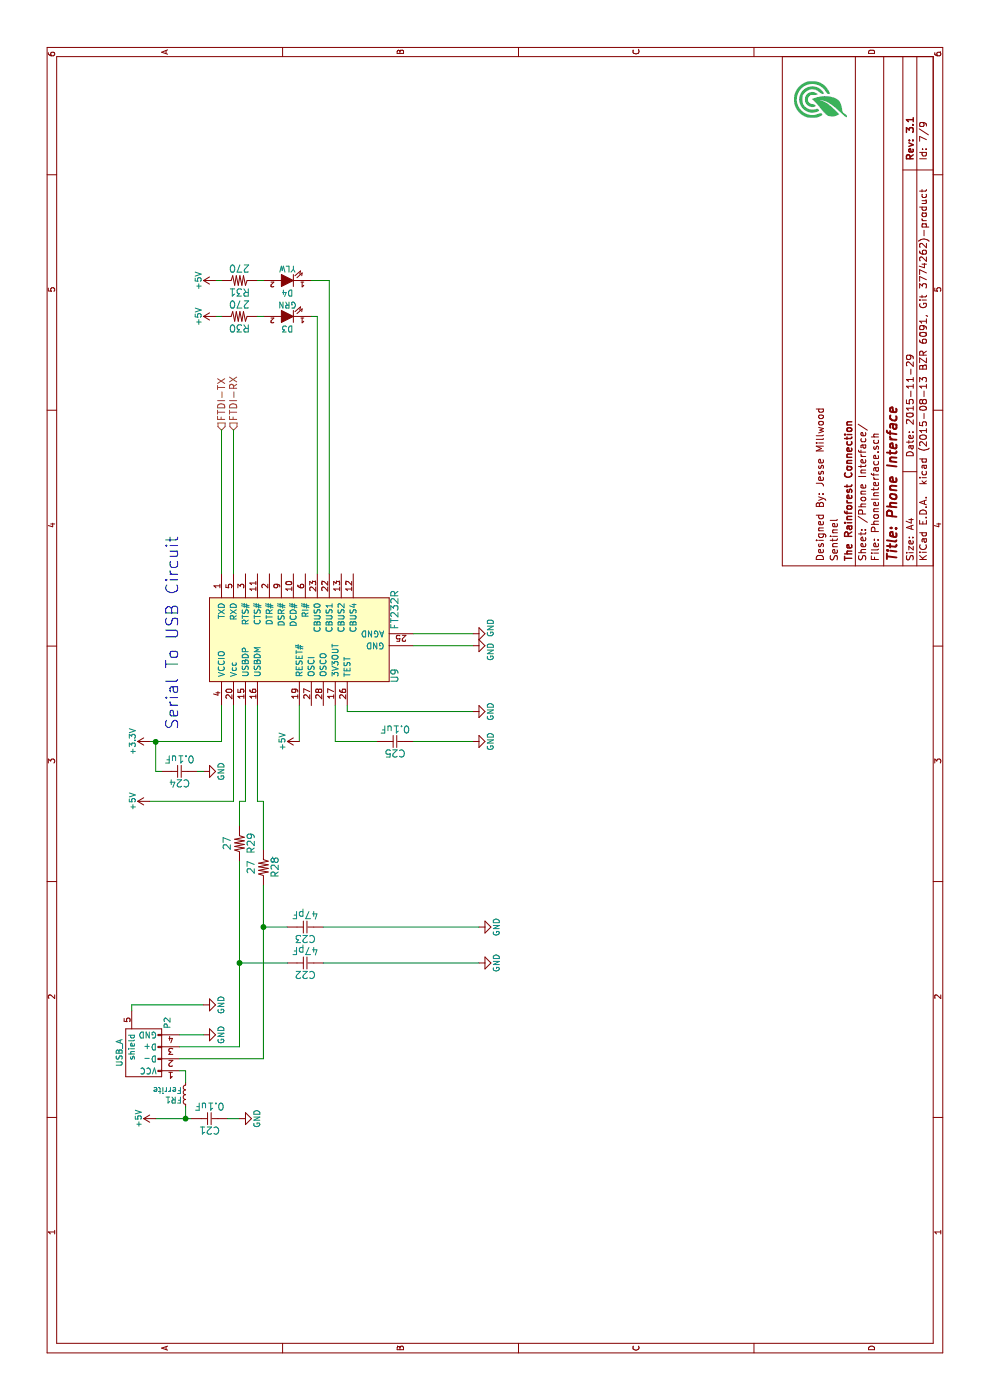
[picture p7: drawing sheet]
EESchema Schematic File Version 2
LIBS:power
LIBS:device
LIBS:transistors
LIBS:conn
LIBS:linear
LIBS:regul
LIBS:74xx
LIBS:cmos4000
LIBS:adc-dac
LIBS:memory
LIBS:xilinx
LIBS:microcontrollers
LIBS:dsp
LIBS:microchip
LIBS:analog_switches
LIBS:motorola
LIBS:texas
LIBS:intel
LIBS:audio
LIBS:interface
LIBS:digital-audio
LIBS:philips
LIBS:display
LIBS:cypress
LIBS:siliconi
LIBS:opto
LIBS:atmel
LIBS:contrib
LIBS:valves
LIBS:JICs
LIBS:Microcontrolers
LIBS:Jdevices
LIBS:JMech
LIBS:Mainboard-cache
EELAYER 25 0
EELAYER END
$Descr A4 11693 8268
encoding utf-8
Sheet 7 9
Title "Phone Interface"
Date "2015-11-29"
Rev "3.1"
Comp "The Rainforest Connection"
Comment1 "Sentinel"
Comment2 "Designed By: Jesse Millwood"
Comment3 ""
Comment4 ""
$EndDescr
Text HLabel 8100 1850 2    60   Input ~ 0
FTDI-TX
Text HLabel 8100 1950 2    60   Input ~ 0
FTDI-RX
Wire Wire Line
	6900 1850 8100 1850
Wire Wire Line
	6900 1950 8100 1950
Wire Wire Line
	6900 2750 9350 2750
Wire Wire Line
	6900 2650 9050 2650
$Comp
L LED D3
U 1 1
P 9050 2400
F 0 "D3" H 9050 2500 50  0000 C CNN
F 1 "GRN" H 9050 2300 50  0000 C CNN
F 2 "RFCx:LED-1208" H 9050 2400 60  0001 C CNN
F 3 "" H 9050 2400 60  0001 C CNN
F 4 "DigiKey" H 9050 2400 60  0001 C CNN "Distributor"
F 5 "350-2885-ND" H 9050 2400 60  0001 C CNN "Distributor #"
	1    9050 2400
	0    -1   -1   0   
$EndComp
$Comp
L LED D4
U 1 1
P 9350 2400
F 0 "D4" H 9350 2500 50  0000 C CNN
F 1 "YLW" H 9350 2300 50  0000 C CNN
F 2 "RFCx:LED-1208" H 9350 2400 60  0001 C CNN
F 3 "" H 9350 2400 60  0000 C CNN
F 4 "DigiKey" H 9350 2400 60  0001 C CNN "Distributor"
F 5 "511-1275-1-ND" H 9350 2400 60  0001 C CNN "Distributor #"
	1    9350 2400
	0    -1   -1   0   
$EndComp
Wire Wire Line
	9050 2650 9050 2600
Wire Wire Line
	9350 2750 9350 2600
$Comp
L Res R30
U 1 1
P 9050 2000
F 0 "R30" H 9050 1900 60  0000 C CNN
F 1 "270" H 9050 2100 60  0000 C CNN
F 2 "Resistors_SMD:R_0805_HandSoldering" H 9050 2000 60  0001 C CNN
F 3 "" H 9050 2000 60  0000 C CNN
F 4 "311-270CRCT-ND" H 9050 2000 60  0001 C CNN "Distributor #"
F 5 "DigiKey" H 9050 2000 60  0001 C CNN "Distributor"
	1    9050 2000
	0    1    1    0   
$EndComp
$Comp
L Res R31
U 1 1
P 9350 2000
F 0 "R31" H 9350 1900 60  0000 C CNN
F 1 "270" H 9350 2100 60  0000 C CNN
F 2 "Resistors_SMD:R_0805_HandSoldering" H 9350 2000 60  0001 C CNN
F 3 "" H 9350 2000 60  0000 C CNN
F 4 "311-270CRCT-ND" H 9350 2000 60  0001 C CNN "Distributor #"
F 5 "DigiKey" H 9350 2000 60  0001 C CNN "Distributor"
	1    9350 2000
	0    1    1    0   
$EndComp
Wire Wire Line
	9050 2200 9050 2150
Wire Wire Line
	9050 1850 9050 1800
Wire Wire Line
	9350 1850 9350 1800
Wire Wire Line
	9350 2150 9350 2200
$Comp
L Cap C23
U 1 1
P 3950 2550
F 0 "C23" H 3950 2450 60  0000 C CNN
F 1 "47pF" H 3950 2650 60  0000 C CNN
F 2 "Capacitors_SMD:C_0805_HandSoldering" H 3950 2550 60  0001 C CNN
F 3 "" H 3950 2550 60  0000 C CNN
F 4 "1276-1832-1-ND" H 3950 2550 60  0001 C CNN "Distributor #"
F 5 "DigiKey" H 3950 2550 60  0001 C CNN "Distributor"
	1    3950 2550
	0    1    1    0   
$EndComp
$Comp
L Cap C22
U 1 1
P 3650 2550
F 0 "C22" H 3650 2450 60  0000 C CNN
F 1 "47pF" H 3650 2650 60  0000 C CNN
F 2 "Capacitors_SMD:C_0805_HandSoldering" H 3650 2550 60  0001 C CNN
F 3 "" H 3650 2550 60  0000 C CNN
F 4 "1276-1832-1-ND" H 3650 2550 60  0001 C CNN "Distributor #"
F 5 "DigiKey" H 3650 2550 60  0001 C CNN "Distributor"
	1    3650 2550
	0    1    1    0   
$EndComp
$Comp
L Res R29
U 1 1
P 4650 2000
F 0 "R29" H 4650 1900 60  0000 C CNN
F 1 "27" H 4650 2100 60  0000 C CNN
F 2 "Resistors_SMD:R_0805_HandSoldering" H 4650 2000 60  0001 C CNN
F 3 "" H 4650 2000 60  0000 C CNN
F 4 "P27ACT-ND" H 4650 2000 60  0001 C CNN "Distributor #"
F 5 "DigiKey" H 4650 2000 60  0001 C CNN "Distributor"
	1    4650 2000
	1    0    0    -1  
$EndComp
$Comp
L Res R28
U 1 1
P 4450 2200
F 0 "R28" H 4450 2100 60  0000 C CNN
F 1 "27" H 4450 2300 60  0000 C CNN
F 2 "Resistors_SMD:R_0805_HandSoldering" H 4450 2200 60  0001 C CNN
F 3 "" H 4450 2200 60  0000 C CNN
F 4 "P27ACT-ND" H 4450 2200 60  0001 C CNN "Distributor #"
F 5 "DigiKey" H 4450 2200 60  0001 C CNN "Distributor"
	1    4450 2200
	1    0    0    -1  
$EndComp
Wire Wire Line
	2350 1300 2350 1600
$Comp
L +5V #PWR42
U 1 1
P 2350 1300
F 0 "#PWR42" H 2350 1150 50  0001 C CNN
F 1 "+5V" H 2350 1440 50  0000 C CNN
F 2 "" H 2350 1300 60  0000 C CNN
F 3 "" H 2350 1300 60  0000 C CNN
	1    2350 1300
	1    0    0    -1  
$EndComp
Text Notes 5600 1500 0    100  ~ 0
Serial To USB Circuit
$Comp
L USB_A P2
U 1 1
P 2950 1200
F 0 "P2" H 3150 1000 50  0000 C CNN
F 1 "USB_A" H 2900 1400 50  0000 C CNN
F 2 "Connect:USB_A" V 2900 1100 60  0001 C CNN
F 3 "" V 2900 1100 60  0000 C CNN
F 4 "DigiKey" H 2950 1200 60  0001 C CNN "Distributor"
F 5 "UE27AC54100-ND" H 2950 1200 60  0001 C CNN "Distributor #"
	1    2950 1200
	1    0    0    -1  
$EndComp
Wire Wire Line
	2750 1550 2750 1500
$Comp
L FT232R U9
U 1 1
P 6350 2400
F 0 "U9" H 6050 1500 60  0000 C CNN
F 1 "FT232R" H 6600 1500 60  0000 C CNN
F 2 "Housings_SSOP:SSOP-28_5.3x10.2mm_Pitch0.65mm" H 6350 2400 60  0001 C CNN
F 3 "" H 6350 2400 60  0000 C CNN
F 4 "DigiKey" H 6350 2400 60  0001 C CNN "Distributor"
F 5 "768-1007-1-ND" H 6350 2400 60  0001 C CNN "Distributor #"
	1    6350 2400
	1    0    0    -1  
$EndComp
Wire Wire Line
	5500 1850 5800 1850
Wire Wire Line
	5500 1250 5500 1850
$Comp
L +3.3V #PWR50
U 1 1
P 5500 1250
F 0 "#PWR50" H 5500 1100 50  0001 C CNN
F 1 "+3.3V" H 5500 1390 50  0000 C CNN
F 2 "" H 5500 1250 60  0000 C CNN
F 3 "" H 5500 1250 60  0000 C CNN
	1    5500 1250
	1    0    0    -1  
$EndComp
$Comp
L Cap C24
U 1 1
P 5250 1500
F 0 "C24" H 5250 1400 60  0000 C CNN
F 1 "0.1uF" H 5250 1600 60  0000 C CNN
F 2 "Capacitors_SMD:C_0805_HandSoldering" H 5250 1500 60  0001 C CNN
F 3 "" H 5250 1500 60  0000 C CNN
F 4 "DigiKey" H 5250 1500 60  0001 C CNN "Distributor"
F 5 "399-1167-1-ND" H 5250 1500 60  0001 C CNN "Distributor #"
	1    5250 1500
	0    1    1    0   
$EndComp
Wire Wire Line
	5250 1350 5250 1300
Wire Wire Line
	5250 1300 5500 1300
Connection ~ 5500 1300
$Comp
L GND #PWR49
U 1 1
P 5250 1700
F 0 "#PWR49" H 5250 1450 50  0001 C CNN
F 1 "GND" H 5250 1550 50  0000 C CNN
F 2 "" H 5250 1700 60  0000 C CNN
F 3 "" H 5250 1700 60  0000 C CNN
	1    5250 1700
	1    0    0    -1  
$EndComp
Wire Wire Line
	5250 1700 5250 1650
Wire Wire Line
	5800 1950 5000 1950
Wire Wire Line
	5000 1950 5000 1250
$Comp
L +5V #PWR48
U 1 1
P 5000 1250
F 0 "#PWR48" H 5000 1100 50  0001 C CNN
F 1 "+5V" H 5000 1390 50  0000 C CNN
F 2 "" H 5000 1250 60  0000 C CNN
F 3 "" H 5000 1250 60  0000 C CNN
	1    5000 1250
	1    0    0    -1  
$EndComp
Wire Wire Line
	2950 1500 2950 2000
Wire Wire Line
	2850 1500 2850 2200
$Comp
L Cap C21
U 1 1
P 2350 1750
F 0 "C21" H 2350 1650 60  0000 C CNN
F 1 "0.1uF" H 2350 1850 60  0000 C CNN
F 2 "Capacitors_SMD:C_0805_HandSoldering" H 2350 1750 60  0001 C CNN
F 3 "" H 2350 1750 60  0000 C CNN
F 4 "DigiKey" H 2350 1750 60  0001 C CNN "Distributor"
F 5 "399-1167-1-ND" H 2350 1750 60  0001 C CNN "Distributor #"
	1    2350 1750
	0    1    1    0   
$EndComp
Connection ~ 2350 1550
Wire Wire Line
	2350 1900 2350 2000
$Comp
L GND #PWR43
U 1 1
P 2350 2000
F 0 "#PWR43" H 2350 1750 50  0001 C CNN
F 1 "GND" H 2350 1850 50  0000 C CNN
F 2 "" H 2350 2000 60  0000 C CNN
F 3 "" H 2350 2000 60  0000 C CNN
	1    2350 2000
	1    0    0    -1  
$EndComp
$Comp
L GND #PWR44
U 1 1
P 3050 1700
F 0 "#PWR44" H 3050 1450 50  0001 C CNN
F 1 "GND" H 3050 1550 50  0000 C CNN
F 2 "" H 3050 1700 60  0000 C CNN
F 3 "" H 3050 1700 60  0000 C CNN
	1    3050 1700
	1    0    0    -1  
$EndComp
Wire Wire Line
	3050 1700 3050 1500
Wire Wire Line
	3250 1100 3300 1100
Wire Wire Line
	3300 1100 3300 1700
$Comp
L GND #PWR45
U 1 1
P 3300 1700
F 0 "#PWR45" H 3300 1450 50  0001 C CNN
F 1 "GND" H 3300 1550 50  0000 C CNN
F 2 "" H 3300 1700 60  0000 C CNN
F 3 "" H 3300 1700 60  0000 C CNN
	1    3300 1700
	1    0    0    -1  
$EndComp
Wire Wire Line
	6400 3450 6400 3950
Wire Wire Line
	6300 3450 6300 3950
$Comp
L GND #PWR54
U 1 1
P 6300 3950
F 0 "#PWR54" H 6300 3700 50  0001 C CNN
F 1 "GND" H 6250 3800 50  0000 C CNN
F 2 "" H 6300 3950 60  0000 C CNN
F 3 "" H 6300 3950 60  0000 C CNN
	1    6300 3950
	1    0    0    -1  
$EndComp
$Comp
L GND #PWR55
U 1 1
P 6400 3950
F 0 "#PWR55" H 6400 3700 50  0001 C CNN
F 1 "GND" H 6450 3800 50  0000 C CNN
F 2 "" H 6400 3950 60  0000 C CNN
F 3 "" H 6400 3950 60  0000 C CNN
	1    6400 3950
	1    0    0    -1  
$EndComp
Wire Wire Line
	5800 2900 5750 2900
Wire Wire Line
	5750 2900 5750 3950
$Comp
L GND #PWR53
U 1 1
P 5750 3950
F 0 "#PWR53" H 5750 3700 50  0001 C CNN
F 1 "GND" H 5750 3800 50  0000 C CNN
F 2 "" H 5750 3950 60  0000 C CNN
F 3 "" H 5750 3950 60  0000 C CNN
	1    5750 3950
	1    0    0    -1  
$EndComp
Wire Wire Line
	5800 2800 5500 2800
Wire Wire Line
	5500 2800 5500 3150
$Comp
L Cap C25
U 1 1
P 5500 3300
F 0 "C25" H 5500 3200 60  0000 C CNN
F 1 "0.1uF" H 5500 3400 60  0000 C CNN
F 2 "Capacitors_SMD:C_0805_HandSoldering" H 5500 3300 60  0001 C CNN
F 3 "" H 5500 3300 60  0000 C CNN
F 4 "DigiKey" H 5500 3300 60  0001 C CNN "Distributor"
F 5 "399-1167-1-ND" H 5500 3300 60  0001 C CNN "Distributor #"
	1    5500 3300
	0    1    1    0   
$EndComp
$Comp
L GND #PWR52
U 1 1
P 5500 3950
F 0 "#PWR52" H 5500 3700 50  0001 C CNN
F 1 "GND" H 5500 3800 50  0000 C CNN
F 2 "" H 5500 3950 60  0000 C CNN
F 3 "" H 5500 3950 60  0000 C CNN
	1    5500 3950
	1    0    0    -1  
$EndComp
Wire Wire Line
	5500 3950 5500 3450
$Comp
L L_Small FR1
U 1 1
P 2550 1550
F 0 "FR1" H 2580 1590 50  0000 L CNN
F 1 "Ferrite" H 2580 1510 50  0000 L CNN
F 2 "Resistors_SMD:R_0805_HandSoldering" H 2550 1550 60  0001 C CNN
F 3 "" H 2550 1550 60  0000 C CNN
F 4 "DigiKey" H 2550 1550 60  0001 C CNN "Distributor"
F 5 "587-1911-1-ND" H 2550 1550 60  0001 C CNN "Distributor #"
	1    2550 1550
	0    -1   -1   0   
$EndComp
Wire Wire Line
	2650 1550 2750 1550
Wire Wire Line
	2450 1550 2350 1550
$Comp
L +5V #PWR56
U 1 1
P 9050 1800
F 0 "#PWR56" H 9050 1650 50  0001 C CNN
F 1 "+5V" H 9050 1940 50  0000 C CNN
F 2 "" H 9050 1800 60  0000 C CNN
F 3 "" H 9050 1800 60  0000 C CNN
	1    9050 1800
	1    0    0    -1  
$EndComp
$Comp
L +5V #PWR57
U 1 1
P 9350 1800
F 0 "#PWR57" H 9350 1650 50  0001 C CNN
F 1 "+5V" H 9350 1940 50  0000 C CNN
F 2 "" H 9350 1800 60  0000 C CNN
F 3 "" H 9350 1800 60  0000 C CNN
	1    9350 1800
	1    0    0    -1  
$EndComp
Wire Wire Line
	4800 2000 5000 2000
Wire Wire Line
	5000 2000 5000 2050
Wire Wire Line
	5000 2050 5800 2050
Wire Wire Line
	4600 2200 5000 2200
Wire Wire Line
	5000 2200 5000 2150
Wire Wire Line
	5000 2150 5800 2150
Wire Wire Line
	2950 2000 4500 2000
Wire Wire Line
	2850 2200 4300 2200
Wire Wire Line
	3950 2400 3950 2200
Connection ~ 3950 2200
Wire Wire Line
	3650 2400 3650 2000
Connection ~ 3650 2000
$Comp
L GND #PWR46
U 1 1
P 3650 4000
F 0 "#PWR46" H 3650 3750 50  0001 C CNN
F 1 "GND" H 3650 3850 50  0000 C CNN
F 2 "" H 3650 4000 60  0000 C CNN
F 3 "" H 3650 4000 60  0000 C CNN
	1    3650 4000
	1    0    0    -1  
$EndComp
$Comp
L GND #PWR47
U 1 1
P 3950 4000
F 0 "#PWR47" H 3950 3750 50  0001 C CNN
F 1 "GND" H 3950 3850 50  0000 C CNN
F 2 "" H 3950 4000 60  0000 C CNN
F 3 "" H 3950 4000 60  0000 C CNN
	1    3950 4000
	1    0    0    -1  
$EndComp
Wire Wire Line
	3650 2700 3650 4000
Wire Wire Line
	3950 2700 3950 4000
Wire Wire Line
	5500 2500 5800 2500
$Comp
L +5V #PWR51
U 1 1
P 5500 2500
F 0 "#PWR51" H 5500 2350 50  0001 C CNN
F 1 "+5V" H 5500 2640 50  0000 C CNN
F 2 "" H 5500 2500 60  0000 C CNN
F 3 "" H 5500 2500 60  0000 C CNN
	1    5500 2500
	1    0    0    -1  
$EndComp
$EndSCHEMATC
